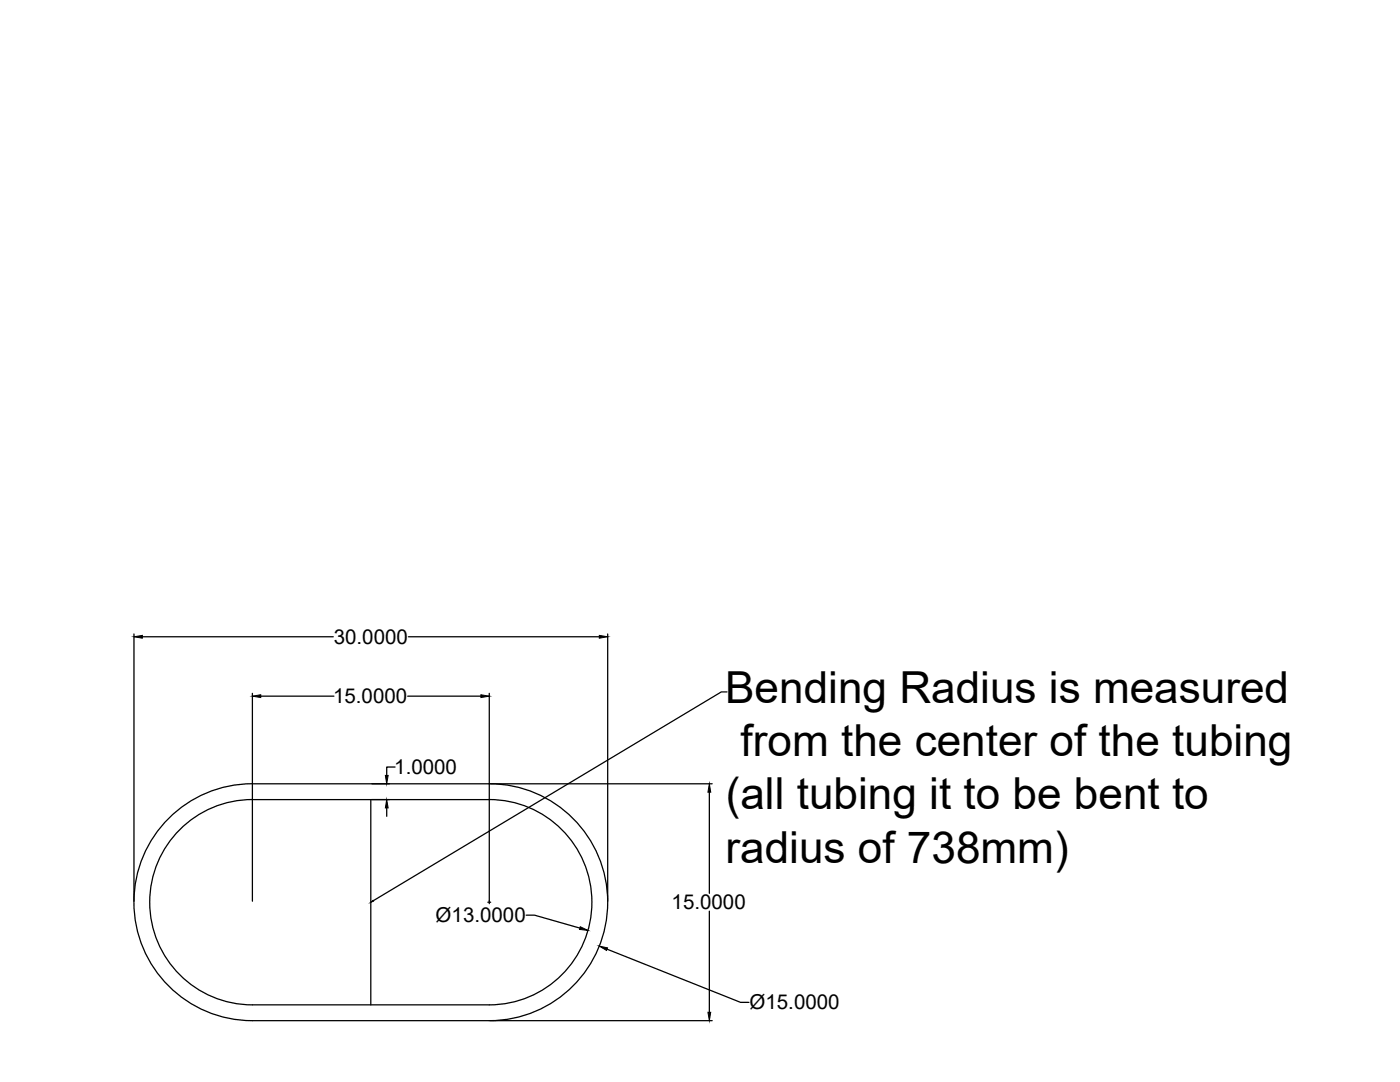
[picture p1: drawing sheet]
<svg xmlns="http://www.w3.org/2000/svg" width="279mm" height="216mm" viewBox="0 0 279 216" stroke-linecap="round" stroke-linejoin="round" font-family="sans-serif">
<!-- layer: 0 -->
<g fill="none" stroke="#000" stroke-width=".25">
<path d="M26.7 126.5v53.3M28.4 127.1h38.1M50.4 138.3v41.5M52 138.9h14.6M81.4 138.9h14.6M81.5 127.1h38.1M97.6 138.3v42M121.3 126.5v53.3M145.1 138.1h-1.2l-69.4 41.6M50.4 159.5a20.5 20.5 0 0 0-20.5 20.5 20.5 20.5 0 0 0 20.5 20.5M50.4 156.4a23.6 23.6 0 0 0-23.7 23.6 23.6 23.6 0 0 0 23.7 23.7M50.4 159.6l47.2-.1a20.5 20.5 0 0 1 20.5 20.5 20.5 20.5 0 0 1-20.5 20.5h-47.2"/>
<path d="M50.4 156.4h47.2M74 159.6v40.9M78.8 153.1h-1.6v1.6M97.6 156.4a23.6 23.6 0 0 1 23.7 23.6 23.6 23.6 0 0 1-23.7 23.7h-47.2M97.8 156.4h44.3M141.6 158.1v20.2M77.2 161.2v1.7M97.4 180h.5M105 182.6h1.7l9 2.6M121.2 189.4l26.6 10.6h1.7M141.6 181.8v20.2M97.8 203.7h44.3"/>
</g>
<path d="M26.7 127.1l1.7-.3v.5zM50.4 138.9l1.6-.3v.6zM96 138.6l1.6 .3-1.6 .3zM119.6 126.8l1.7 .3-1.7 .2zM76.9 154.7h.6l-.3 1.7zM141.6 156.4l.2 1.7h-.5zM74 180l.4-.3 .1 .1zM77.2 159.6l.3 1.6h-.6zM115.8 184.9l1.5 .7-1.6-.1zM119.6 188.8l1.6 .3-.2 .5zM141.3 202h.5l-.2 1.7z" fill="#000" stroke="#000" stroke-width=".2"/>
<g font-size="8.8">
<text x="144.7" y="140.3">Bending Radius is measured</text>
<text x="147.8" y="150.9">from the center of the tubing</text>
<text x="144.8" y="161.5">(all tubing it to be bent to</text>
<text x="144.8" y="172.1">radius of 738mm)</text>
</g>
<g font-size="4.1">
<text x="66.6" y="128.5">30.0000</text>
<text x="66.5" y="140.4">15.0000</text>
<text x="78.7" y="154.5">1.0000</text>
<text x="86.9" y="184">Ø13.0000</text>
<text x="134" y="181.5">15.0000</text>
<text x="149.6" y="201.4">Ø15.0000</text>
</g>
</svg>
